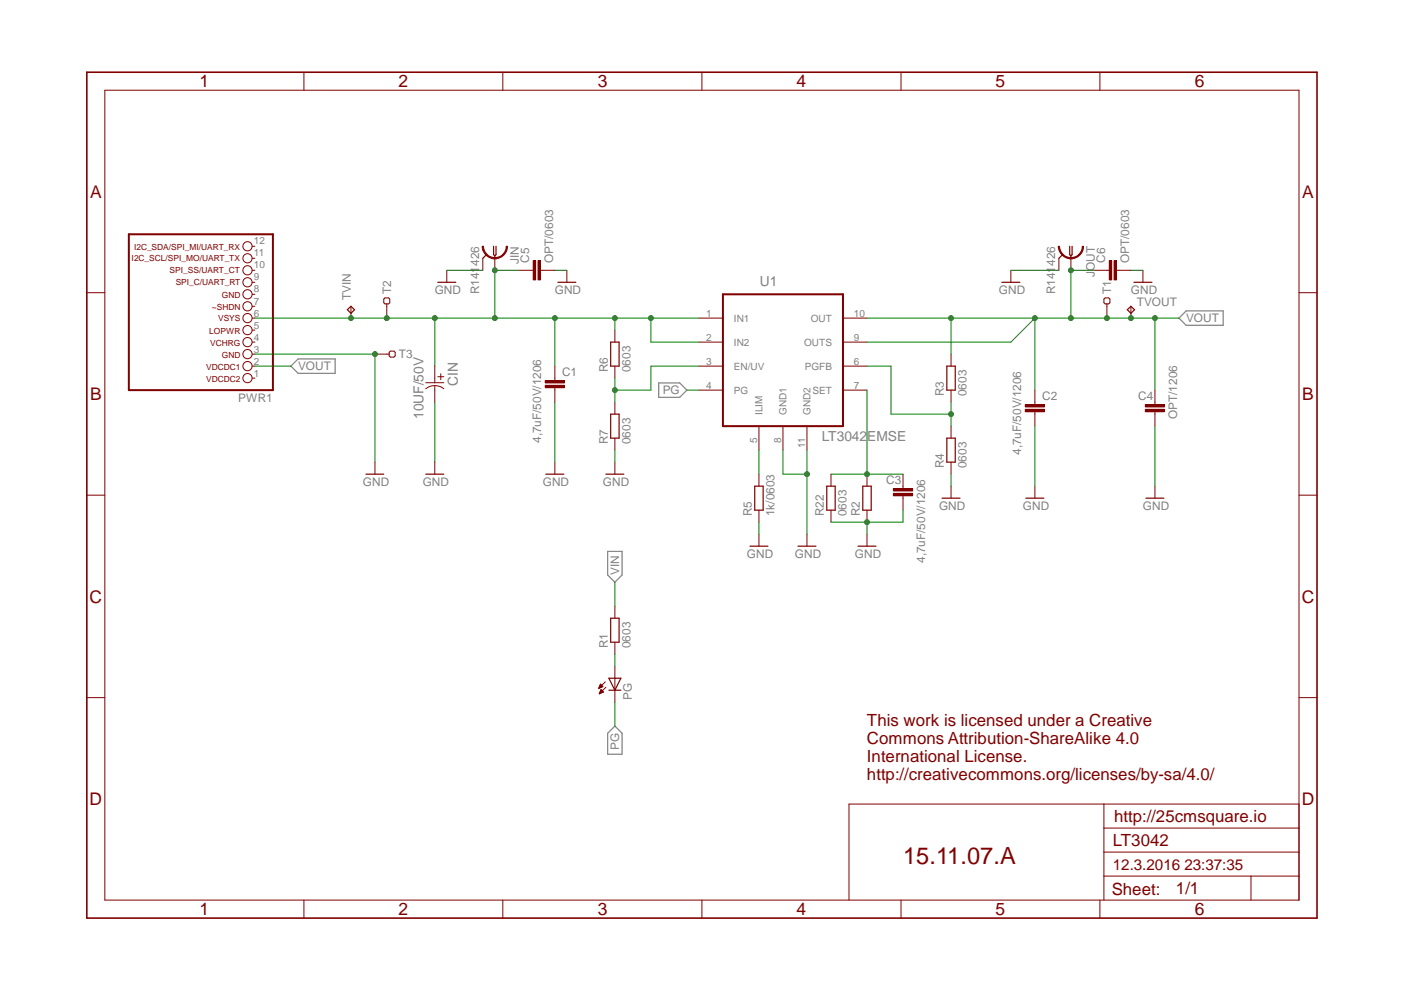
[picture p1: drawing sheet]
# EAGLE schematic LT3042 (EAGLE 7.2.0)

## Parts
C1  4,7uF/50V/1206  C-EUC1206K  [C1206K]
C2  4,7uF/50V/1206  C-EUC1206K  [C1206K]
C3  4,7uF/50V/1206  C-EUC1206K  [C1206K]
C4  OPT/1206  C-EUC1206K  [C1206K]
C5  OPT/0603  C-EUC0603K  [C0603K]
C6  OPT/0603  C-EUC0603K  [C0603K]
CIN  10UF/50V  EEE-FK1H100UR-CASE-C  [CAPAE530X610N]
JIN  R141426  [R141426]
JOUT  R141426  [R141426]
PG  LEDSML0603  [SML0603]
PWR1  LIWE_12_PIN_PWR  [LIWE_12_PIN]
R1  0603  R-EU_R0603  [R0603]
R2  R-EU_0309_10  [0309/10]
R3  0603  R-EU_R0603  [R0603]
R4  0603  R-EU_R0603  [R0603]
R5  1k/0603  R-EU_R0603  [R0603]
R6  0603  R-EU_R0603  [R0603]
R7  0603  R-EU_R0603  [R0603]
R22  0603  R-EU_R0603  [R0603]
T1  TEST-22-MULTICOMP  [TEST_1MM]
T2  TEST-22-MULTICOMP  [TEST_1MM]
T3  TEST-22-MULTICOMP  [TEST_1MM]
TVIN  TPTP14R  [TP14R]
TVOUT  TPTP14R  [TP14R]
U1  LT3042EMSE  [MSOP10-EPAD]

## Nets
GND: C1.2 C2.2 C3.2 C4.2 C5.2 C6.2 CIN.2 JIN.2 JIN.3 JIN.4 JIN.5 JOUT.2 JOUT.3 JOUT.4 JOUT.5 PWR1.3 R2.1 R4.1 R5.1 R7.1 R22.1 T3.1 U1.8(GND1) U1.11(GND2)
N$4: PG.A R1.1
PG: PG.C U1.4(PG)
VENUV: R6.1 R7.2 U1.3(EN/UV)
VILIM: R5.2 U1.5(ILIM)
VIN: C1.1 C5.1 CIN.1 JIN.1 PWR1.6 R1.2 R6.2 T2.1 TVIN.TP U1.1(IN1) U1.2(IN2)
VOUT: C2.1 C4.1 C6.1 JOUT.1 PWR1.2 R3.2 T1.1 TVOUT.TP U1.9(OUTS) U1.10(OUT)
VPGFB: R3.1 R4.2 U1.6(PGFB)
VSET: C3.1 R2.2 R22.2 U1.7(SET)
Unconnected: PWR1.1 PWR1.4 PWR1.5 PWR1.7 PWR1.8 PWR1.9 PWR1.10 PWR1.11 PWR1.12

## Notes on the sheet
- This work is licensed under a Creative
  Commons Attribution-ShareAlike 4.0
  International License.
  http://creativecommons.org/licenses/by-sa/4.0/
- http://25cmsquare.io
- 15.11.07.A
